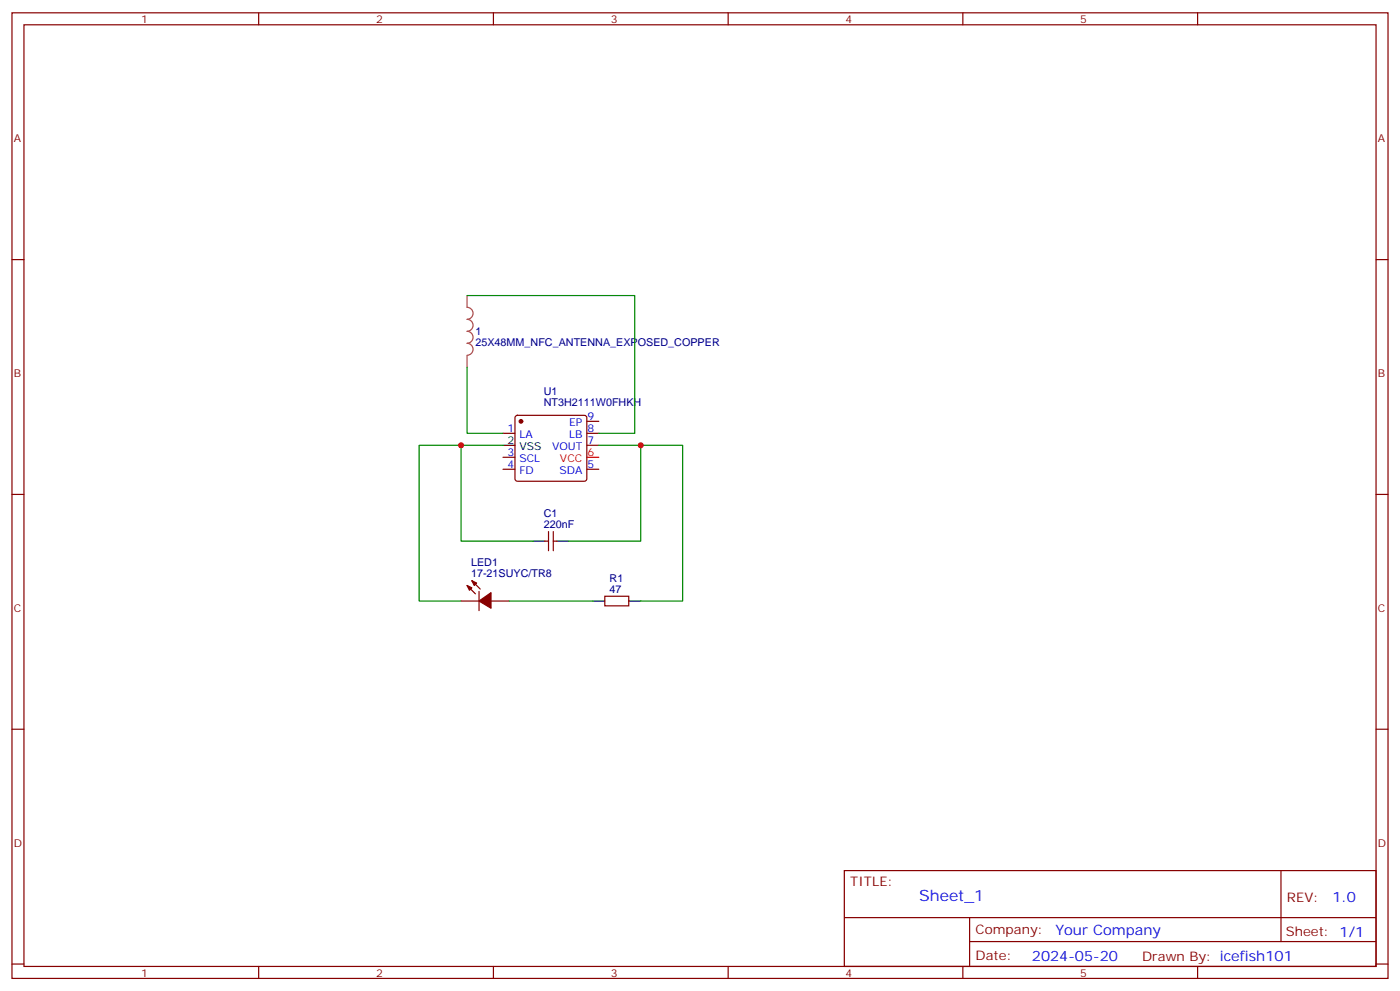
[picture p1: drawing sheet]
<svg xmlns="http://www.w3.org/2000/svg" width="412mm" height="292mm" viewBox="0 0 412 292" stroke-linecap="round" stroke-linejoin="round" font-family="sans-serif">
<g fill="none" stroke="#870000" stroke-width=".35">
<path d="M3.5 3.8h405.4v284.3h-405.4zM7.1 7.3h398.2v277.3h-398.2zM76.2 3.8v3.5M145.3 3.8v3.5M214.5 3.8v3.5M283.6 3.8v3.5M352.8 3.8v3.5M3.5 76.4h3.6M405.3 76.4h3.6M148.2 127.6h3.5M148.2 138.2h3.5M148.2 134.7h3.5"/>
<path d="M151.9 122.5l.5-.2h19.8l.5 .2 .2 .5v18l-.3 .5-.4 .2h-19.8l-.5-.2-.2-.5v-18zM172.9 124.1h3.5M172.9 127.6h3.5M172.9 131.1h3.5M172.9 138.2h3.5M3.5 145.6h3.6M160.5 159.3h1.1M161.6 156.5v5.7M163 156.5v5.7M163 159.3h1M405.3 145.6h3.6M135.8 177h5.3"/>
<path d="M137.6 172.4l2.5 2.5M139 171l2.5 2.5M141.1 174.2v5.6M144.6 177h5.3M178.2 175.6h7v2.8h-7zM3.5 214.7h3.6M405.3 214.7h3.6M248.7 256.4h156.6v28.2h-156.6zM377.3 256.4v20.9M248.7 270.2h156.5M285.6 277.3h119.6M285.6 270.2v14.1"/>
<path d="M3.5 283.9h3.6M76.2 284.6v3.5M145.3 284.6v3.5M214.5 284.6v3.5M283.6 284.6v3.5M352.8 284.6v3.5M405.3 283.9h3.6"/>
</g>
<path d="M172.9 134.7h3.5" fill="none" stroke="#f00" stroke-width=".35"/>
<path d="M148.2 131.1h3.5M157 159.3h3.5M164 159.3h3.6M174.6 177h3.6M185.2 177h3.5" fill="none" stroke="#000" stroke-width=".35"/>
<g fill="#870000" stroke="#870000" stroke-width=".35">
<path d="M137.6 172.4l1.4 .7-.7 .7z"/>
<path d="M139 171l1.4 .7-.7 .7z"/>
<path d="M141.1 177l3.5-2.5v4.6z"/>
<circle cx="153.5" cy="124.1" r=".53"/>
</g>
<path d="M137.6 87v3.5a1.76 1.76 0 0 1 1.7 1.8 1.76 1.76 0 0 1-1.7 1.7 1.76 1.76 0 0 1 1.7 1.8 1.76 1.76 0 0 1-1.7 1.8 1.76 1.76 0 0 1 1.7 1.7 1.76 1.76 0 0 1-1.7 1.8 1.76 1.76 0 0 1 1.7 1.7 1.76 1.76 0 0 1-1.7 1.8M137.6 104.7v3.5" fill="none" stroke="#a64a4a" stroke-width=".35"/>
<path d="M137.6 87h49.4v40.6h-10.6M137.6 108.2v19.4h10.6M135.8 131.1h-12.3v45.9h12.3M148.2 131.1h-12.4v28.2h21.2M176.4 131.1h12.3v28.2h-21.1M188.7 131.1h12.4v45.9h-12.4M149.9 177h24.7" fill="none" stroke="#008700" stroke-width=".35"/>
<g fill="#c00">
<circle cx="188.7" cy="131.1" r=".88"/>
<circle cx="135.8" cy="131.1" r=".88"/>
</g>
<text font-size="4.6" fill="#00f" x="270.8" y="265.4">Sheet_1</text>
<g font-size="4.2" fill="#00f">
<text x="392.5" y="265.6">1.0</text>
<text x="310.9" y="275.2">Your Company</text>
<text x="304" y="283">2024-05-20</text>
</g>
<g font-size="3.9" fill="#800">
<text x="250.5" y="260.9">TITLE:</text>
<text x="379.1" y="265.6">REV:</text>
<text x="287.4" y="275.1">Company:</text>
<text x="378.7" y="275.8">Sheet: 1/1</text>
<text x="287.4" y="282.8">Date:</text>
<text x="336.4" y="282.9">Draw</text>
<text x="346.6" y="282.9">n By: icefish101</text>
</g>
<g font-size="3.2" fill="#800">
<text x="41.6" y="6.8">1</text>
<text x="110.8" y="6.8">2</text>
<text x="179.9" y="6.8">3</text>
<text x="249.1" y="6.8">4</text>
<text x="318.2" y="6.8">5</text>
<text x="4.1" y="41.9">A</text>
<text x="405.9" y="41.9">A</text>
<text x="4.1" y="111">B</text>
<text x="405.9" y="111">B</text>
<text x="4.1" y="180.2">C</text>
<text x="405.9" y="180.2">C</text>
<text x="4.1" y="249.3">D</text>
<text x="405.9" y="249.3">D</text>
<text x="41.6" y="287.6">1</text>
<text x="110.8" y="287.6">2</text>
<text x="179.9" y="287.6">3</text>
<text x="249.1" y="287.6">4</text>
<text x="318.2" y="287.6">5</text>
</g>
<g font-size="3.2" fill="#000080">
<text x="140.1" y="101.9">25X48MM_NFC_ANTENNA_EXPOSED_COPPER</text>
<text x="140.1" y="98.7">1</text>
<text x="160.2" y="119.4">NT3H2111W0FHKH</text>
<text x="160.2" y="116.2">U1</text>
<text x="160.2" y="155.5">220nF</text>
<text x="160.2" y="152.3">C1</text>
<text x="138.8" y="166.7">LED1</text>
<text x="138.8" y="169.9">17-21SUYC/TR8</text>
<text x="179.6" y="171.3">R1</text>
<text x="179.6" y="174.5">47</text>
</g>
<g font-size="3.2" fill="#00f">
<text x="167.6" y="125.5">EP</text>
<text x="173" y="123.7">9</text>
<text x="149.5" y="127.2">1</text>
<text x="153" y="129">LA</text>
<text x="167.6" y="129">LB</text>
<text x="173" y="127.2">8</text>
<text x="173" y="130.8">7</text>
<text x="149.5" y="137.8">4</text>
<text x="149.5" y="134.3">3</text>
<text x="153" y="136.1">SCL</text>
<text x="162.6" y="132.5">VOUT</text>
<text x="173" y="137.8">5</text>
<text x="153" y="139.6">FD</text>
<text x="164.8" y="139.6">SDA</text>
</g>
<g font-size="3.2">
<text x="149.5" y="130.8">2</text>
<text x="153" y="132.5">VSS</text>
</g>
<g font-size="3.2" fill="#f00">
<text x="165" y="136.1">VCC</text>
<text x="173" y="134.3">6</text>
</g>
</svg>
